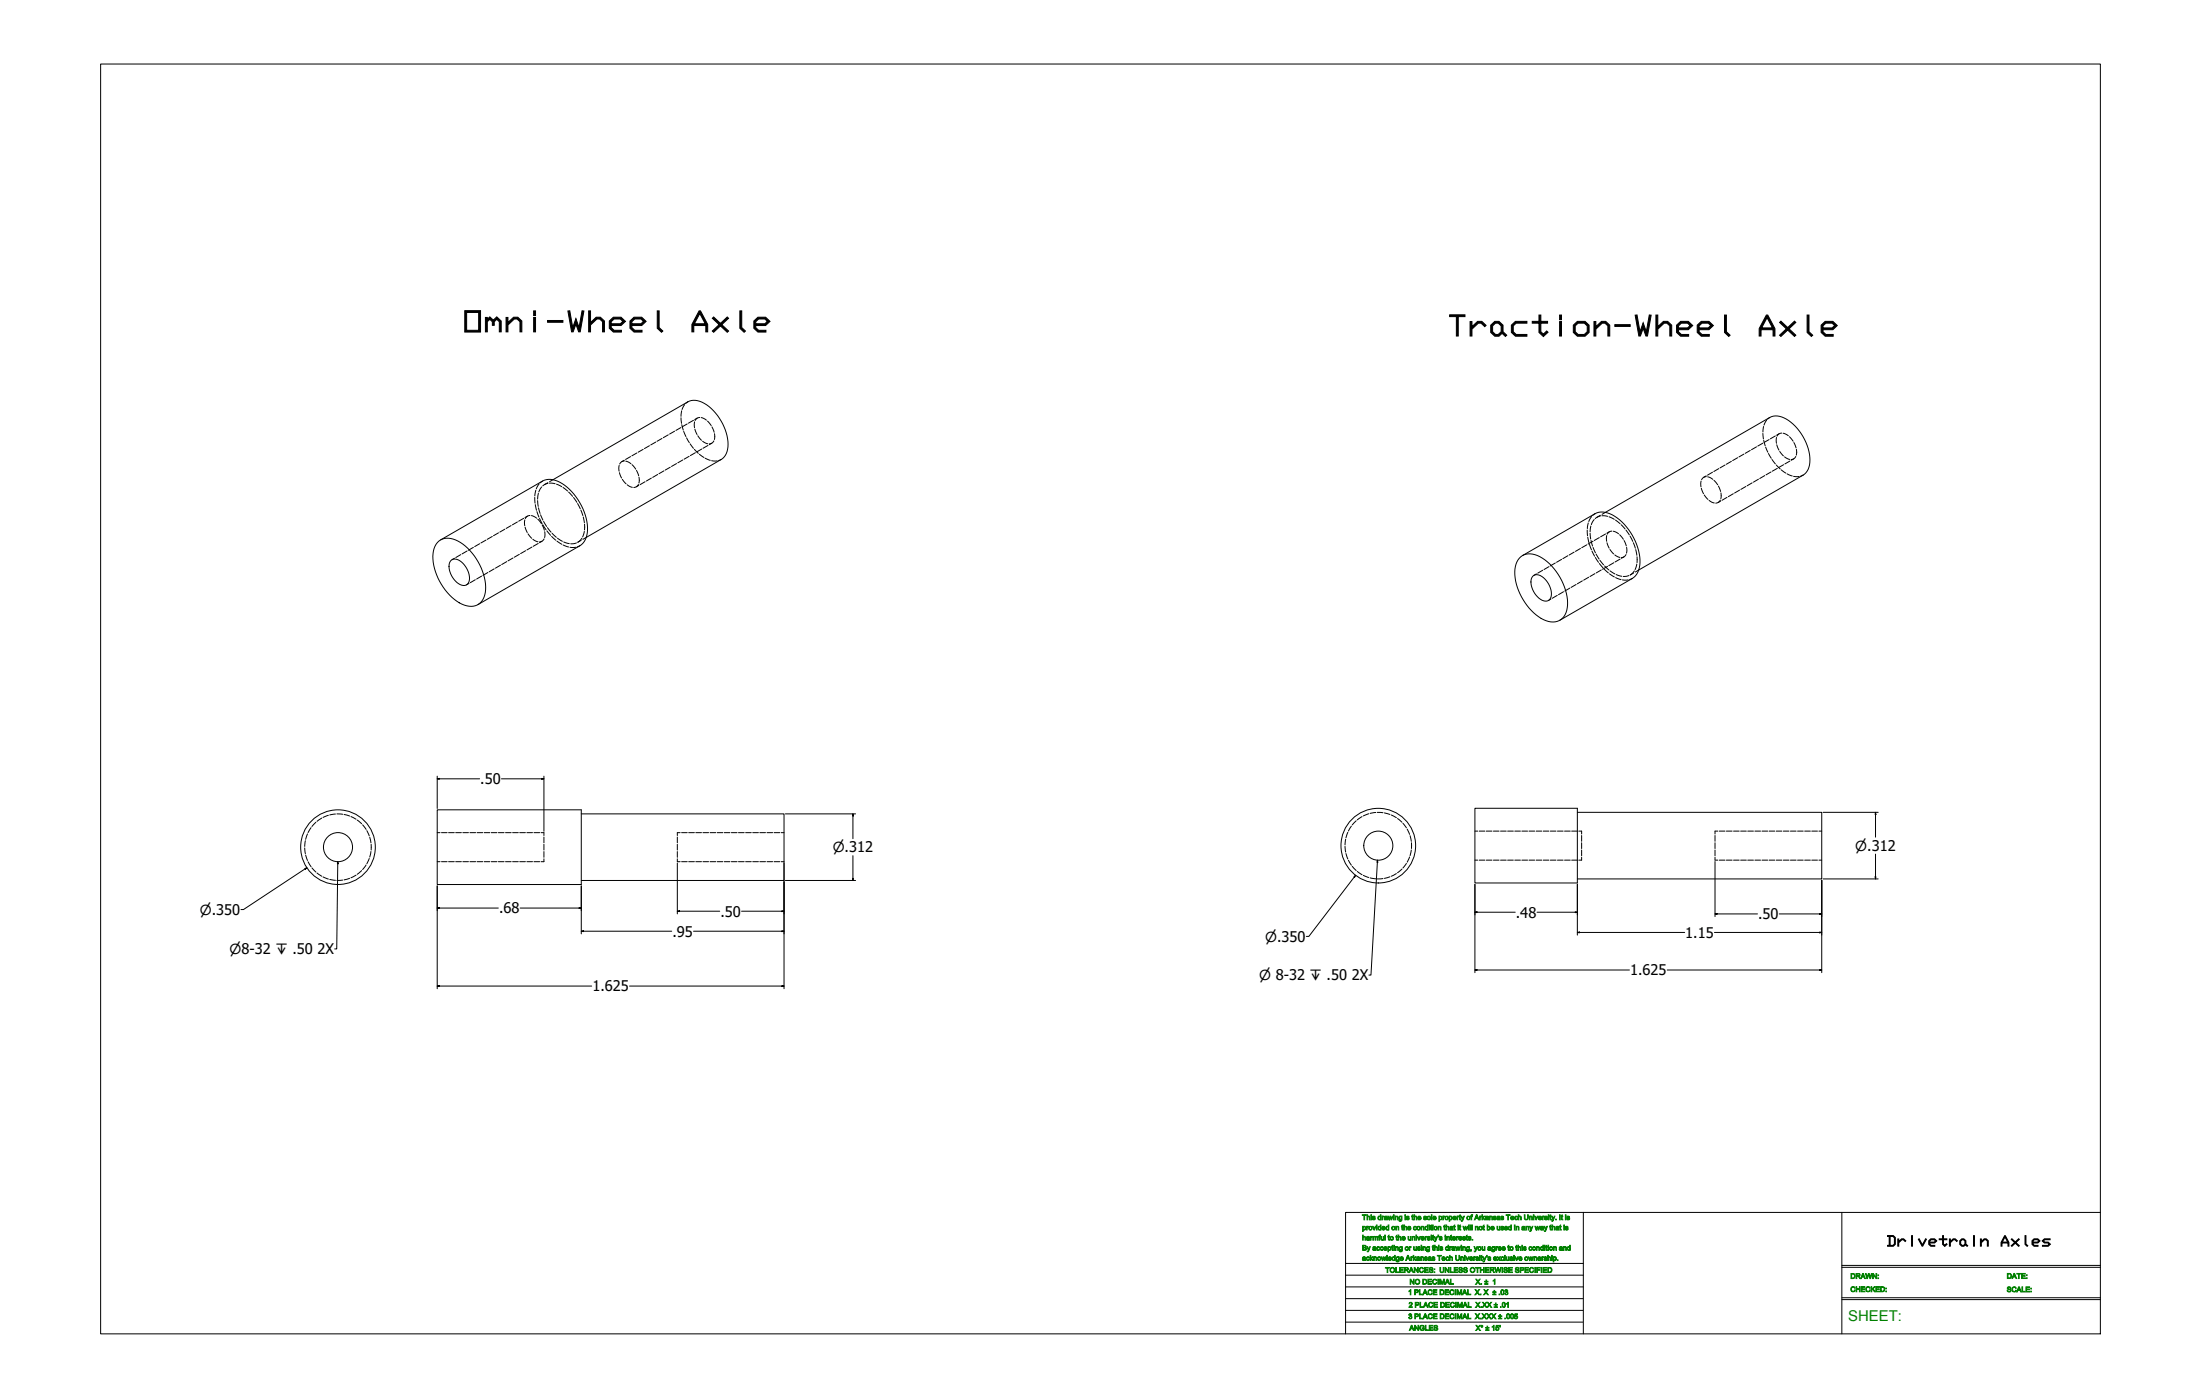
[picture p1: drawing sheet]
<svg xmlns="http://www.w3.org/2000/svg" width="2619mm" height="1664mm" viewBox="0 0 2619 1664" stroke-linecap="round" stroke-linejoin="round" font-family="sans-serif">
<!-- layer: Hidden (ANSI) -->
<g fill="none" stroke="#000" stroke-width="1.19">
<path d="M819 478l-3 2M810 497l1 7M811 489l-1 6M815 481l-3 6M830 498l-3 1M833 497l-4 1-2 2M835 497l6 3M2106 497l-2 2M795 517l-6 4M803 513l-6 4M810 509l-6 3M811 505l2 7"/>
<path d="M814 513l2 7M818 505l-6 3M825 500l-6 4M827 502v7M827 511l3 6M830 519l5 5M842 501l4 5M847 508l3 6M850 516v7M2098 516l1 6M2099 508l-1 6M2102 500l-3 6"/>
<path d="M2113 519l-6 3M2117 516l-3 2M2120 515l-3 1-2 3M2122 516l6 3M2130 520l4 5M758 539l-6 3M765 535l-6 3M773 530l-6 4M780 526l-6 4M788 522l-6 3M817 521l3 6M821 528l4 6"/>
<path d="M826 535l5 4M828 539l-6 3M835 534l-6 4M836 525l6 3M843 530l-6 4M847 527l-3 2M850 525l-3 2-3 1M2083 536l-6 3M2090 532l-6 3M2098 527l-6 4M2099 524l2 6M2101 532l3 6"/>
<path d="M2105 540l3 5M2105 523l-6 4M2114 521v7M2114 529l3 7M2118 537l4 6M2135 527l2 6M2138 535v7M737 554v7M743 549l-3 1-3 2M743 548l-3 1M745 549l6 3M750 543l-6 4"/>
<path d="M752 553l5 5M757 560l3 6M798 556l-6 3M805 552l-6 3M813 547l-6 4M820 543l-6 3M832 541l6 3M839 545l6 3M847 548h7M858 547l-3 1M2046 558l-6 3M2053 553l-6 4"/>
<path d="M2061 549l-7 4M2068 545l-6 3M2075 540l-6 4M2109 547l4 5M2114 553l5 5M2115 557l-6 4M2120 559l5 4M2123 553l-6 3M2124 544l6 3M2130 549l-6 3M2135 546l-3 2M2137 543l-2 3-3 1"/>
<path d="M642 576l-4 6M645 580l-4 5M646 573l-3 2M652 574l-4 3M652 575l-6 3M654 575l7 1M658 571l-4 2M662 576l7 3M737 562l3 7M741 570l4 6M746 577l7 3M760 577l-2 2-4 1"/>
<path d="M760 578l-3 1M760 568v7M768 573l-6 4M775 569l-6 3M783 565l-6 3M790 560l-6 4M2024 573v6M2031 567l-4 1-2 3M2031 566l-3 2M2032 567l6 3M2038 562l-6 3M2040 572l4 5"/>
<path d="M2045 578l3 7M2078 579l-6 3M2085 575l-6 3M2093 570l-6 4M2100 566l-6 3M2108 562l-6 3M2127 564l6 2M2134 567h7M2146 565l-3 2M636 592l1 7M638 583l-2 7M640 596l1 7"/>
<path d="M641 587l-1 7M670 580l6 4M677 586l4 5M682 592l4 6M687 599l4 6M2025 581l2 7M2028 589l5 5M2034 596l6 3M2047 595l-2 3-3 1M2048 596l-3 2M2048 587v6M2055 592l-6 3"/>
<path d="M2063 588l-6 3M2070 583l-6 4M623 617l-6 3M625 619v7M628 614l-3 2M631 613l-4 1-2 3M632 614l7 3M637 601l1 6M639 609l2 6M640 618l4 5M641 604l2 7M642 617l3 6"/>
<path d="M643 613l3 6M691 607l3 7M694 615l1 7M1894 615l-3 6M1897 618l-3 6M1898 611l-3 2M1905 613l-4 3M1905 614l-7 3M1906 614h7M1911 610l-4 2M1915 615l6 3M1923 619l5 4"/>
<path d="M586 638l-6 4M593 634l-6 4M601 630l-6 3M608 625l-6 4M616 621l-6 4M625 627l3 7M628 635l5 6M645 625l3 6M646 625l4 5M647 621l4 5M648 633v7M651 632l4 5"/>
<path d="M652 628l4 5M656 638l6 5M657 635l5 4M695 632l-2 7M696 624v7M698 640l-4 2M1889 631v7M1890 639l1 7M1890 622l-1 7M1892 635l1 6M1893 626l-1 7M1903 640l-6 3"/>
<path d="M1911 635l-6 4M1912 637v7M1915 633l-3 2M1918 632l-3 1-2 3M1920 632l6 3M1927 636l5 6M1929 624l5 6M1935 631l4 6M1940 638l3 6M556 656l-6 3M563 651l-6 4M571 647l-6 3"/>
<path d="M578 643l-6 3M618 660l-6 3M626 655l-6 4M633 651l-6 3M634 642l6 3M641 647l-7 3M645 644l-3 2M648 641l-3 3-3 1M663 644l6 4M663 640l6 4M670 649l7 2M671 645l6 2"/>
<path d="M678 651h7M686 646l-7 1M690 650l-3 1M693 641l-5 4 4-2M1873 657l-6 4M1881 653l-6 3M1888 648l-6 4M1892 648l2 6M1893 643l2 7M1895 656l3 6M1896 644l-6 4M1896 652l3 6"/>
<path d="M1899 659l4 6M1912 646l3 6M1916 654l4 5M1933 643l2 7M1935 660l-2 3-3 1M1936 651v7M1944 646l2 6M1947 654l1 7M541 664l-3 2M548 660l-6 4M588 677l-6 3M596 673l-6 3"/>
<path d="M603 668l-6 4M611 664l-6 3M1836 679l-6 3M1843 674l-6 4M1851 670l-6 3M1858 666l-6 3M1866 661l-6 4M1899 663l3 6M1903 671l5 5M1904 667l4 5M1906 678l-6 4M1909 677l5 5"/>
<path d="M1910 673l5 5M1913 674l-6 3M1916 679l6 4M1921 670l-6 3M1922 660l6 3M1928 665l-6 4M1933 663l-3 1M1945 679l-5 5 4-2M1948 671l-2 7M1948 663v7M1950 678l-4 3M558 694l-3 2"/>
<path d="M566 690l-6 3M573 686l-6 3M581 681l-6 4M1828 683l-3 2M1868 700l-6 3M1876 696l-6 3M1883 691l-6 4M1891 687l-6 3M1898 683l-6 3M1915 683l6 4M1923 687l6 3M1923 684l7 2"/>
<path d="M1931 690h7M1939 685l-7 1M1943 688l-4 2M1846 713l-3 2M1853 709l-6 3M1861 704l-6 4M376 979l-5 5M383 974l-6 3M391 970l-7 3M399 969l-7 1M401 969h7M409 969l7 2"/>
<path d="M418 972l6 3M425 976l5 4M1614 977l-5 5M1621 972l-6 4M1629 968l-7 3M1637 967l-6 1M1639 967h7M1648 967l6 2M1656 970l6 3M1663 974l5 5M1670 980l4 5M366 992l-2 7"/>
<path d="M370 985l-3 6M432 982l4 5M437 989l2 6M440 996l1 7M520 991h4M525 991h7M534 991h7M542 991h7M551 991h7M559 991h7M568 991h6M576 991h7"/>
<path d="M585 991h6M593 991h7M602 991h6M610 991h7M618 991h7M627 991h7M635 991h7M644 991h3v3M647 996v7M806 996v7M809 991h-3v3M811 991h7"/>
<path d="M820 991h6M828 991h7M837 991h6M845 991h7M853 991h7M862 991h7M870 991h7M879 991h7M887 991h7M896 991h7M904 991h7M913 991h6"/>
<path d="M921 991h7M930 991h3M1601 999v7M1604 991l-2 6M1608 983l-3 6M1675 987l3 6M1678 995l2 6M1755 989h4M1760 989h7M1769 989h7M1777 989h7M1786 989h7"/>
<path d="M1794 989h7M1803 989h6M1811 989h7M1820 989h6M1828 989h7M1837 989h6M1845 989h7M1854 989h6M1862 989h7M1870 989h7M1879 989h3v4M1882 994v7"/>
<path d="M2041 994v7M2044 989h-3v4M2046 989h7M2055 989h6M2063 989h7M2071 989h7M2080 989h7M2088 989h7M2097 989h7M2105 989h7M2114 989h7M2122 989h7"/>
<path d="M2131 989h7M2139 989h7M2148 989h6M2156 989h7M2165 989h3M363 1009v7M363 1001v6M364 1018l2 6M441 1013l-1 7M442 1005v7M647 1005v7M647 1013v7"/>
<path d="M806 1005v7M806 1013v7M1601 1007v7M1602 1016l2 6M1678 1020l-3 6M1680 1011l-2 7M1680 1003v7M1882 1003v7M1882 1012v6M2041 1003v7M2041 1012v6M367 1026l3 5"/>
<path d="M371 1033l5 5M377 1039l6 4M430 1036l-5 4M436 1029l-4 6M439 1022l-2 6M520 1025h4M525 1025h7M534 1025h7M542 1025h7M551 1025h7M559 1025h7M568 1025h6"/>
<path d="M576 1025h7M585 1025h6M593 1025h7M602 1025h6M610 1025h7M618 1025h7M627 1025h7M635 1025h7M647 1022v3h-3M806 1022v3h3M811 1025h7M820 1025h6"/>
<path d="M828 1025h7M837 1025h6M845 1025h7M853 1025h7M862 1025h7M870 1025h7M879 1025h7M887 1025h7M896 1025h7M904 1025h7M913 1025h6M921 1025h7"/>
<path d="M930 1025h3M1605 1024l3 6M1609 1031l5 5M1615 1037l6 4M1662 1040l-6 3M1668 1034l-5 5M1674 1027l-4 6M1755 1024h4M1760 1024h7M1769 1024h7M1777 1024h7M1786 1024h7"/>
<path d="M1794 1024h7M1803 1024h6M1811 1024h7M1820 1024h6M1828 1024h7M1837 1024h6M1845 1024h7M1854 1024h6M1862 1024h7M1870 1024h7M1882 1020v4h-3M2041 1020v4h3"/>
<path d="M2046 1024h7M2055 1024h6M2063 1024h7M2071 1024h7M2080 1024h7M2088 1024h7M2097 1024h7M2105 1024h7M2114 1024h7M2122 1024h7M2131 1024h7M2139 1024h7"/>
<path d="M2148 1024h6M2156 1024h7M2165 1024h3M384 1044l7 2M392 1047l7 1M408 1047l-7 1M416 1045l-7 2M424 1041l-6 4M1622 1042l7 2M1631 1045l6 1M1646 1046h-7M1654 1043l-6 2"/>
</g>
<!-- layer: Visible (ANSI) -->
<g fill="none" stroke="#000" stroke-width="1.19">
<path d="M658 571l161-93a23 23 0 0 1 25 6 60 60 0 0 1 22 51l-3 7-5 5-160 93M1911 610l195-113a23 23 0 0 1 25 6 59 59 0 0 1 22 50l-2 8-5 4-196 113M522 644a22 22 0 0 1 26 2 68 68 0 0 1 30 59 18 18 0 0 1-28 14 66 66 0 0 1-34-63l3-8zM524 643l122-70a25 25 0 0 1 26 5 66 66 0 0 1 26 59l-3 8-5 5-121 70M536 667a9 9 0 0 1 13 2 23 23 0 0 1 9 24 8 8 0 0 1-12 2 24 24 0 0 1-10-26zM1810 663a22 22 0 0 1 26 1 67 67 0 0 1 29 59 18 18 0 0 1-28 14 66 66 0 0 1-34-63l3-8zM1812 661l86-50a25 25 0 0 1 27 5 66 66 0 0 1 26 60l-3 7-5 5-87 50M1824 686a9 9 0 0 1 13 1 24 24 0 0 1 8 25 8 8 0 0 1-14 0 24 24 0 0 1-8-25zM520 964h172v89h-172zM692 969h241v79h-241M1755 962h122v89h-122zM1877 967h291v79h-291"/>
<circle cx="402" cy="1008" r="44"/>
<circle cx="402" cy="1008" r="17"/>
<circle cx="1640" cy="1006" r="44"/>
<circle cx="1640" cy="1006" r="17"/>
</g>
<!-- layer: 0 -->
<g fill="none" stroke="#000" stroke-width="1.19">
<path d="M120 76h2380v1511h-2380zM1885 1443h-284v61h283M2192 1443v144M2500 1443h-616v144M1601 1504v83M1601 1518h283M2192 1508h308M2192 1506h308M1601 1531h283M1601 1559h283M1601 1545h283M2192 1547h308"/>
<path d="M2192 1544h308M1601 1573h283"/>
</g>
<!-- layer: Dimension (ANSI) -->
<g fill="none" stroke="#000" stroke-width="1.19">
<path d="M520 927l3-1v1zM520 924v38M520 927h51M597 927h50M645 926l2 1h-2zM647 924v65M935 969h83M1015 969l1 2h-1zM1015 969v29M2170 967h65M2232 967l1 2h-1zM2232 967v29"/>
<path d="M1015 1018v30M2232 1016v30M363 1034l2-1-2 1zM365 1033l-75 49h-3M806 1027v61M933 1027v150M2041 1025v66M520 1054v123M692 1054v57M935 1048h83M1015 1045h1l-1 3zM1611 1043l2-1-1 2z"/>
<path d="M1613 1042l-55 72h-3M1755 1052v106M1877 1052v61M2168 1048v110M2170 1046h65M2232 1043h1l-1 3zM520 1081l3-1v1zM520 1081h73M619 1081h73M689 1080l3 1h-3zM806 1084h3v1zM806 1084h51"/>
<path d="M883 1084h50M931 1084h2l-2 1zM1755 1086l3-1v1zM1755 1086h48M1829 1086h48M1875 1085l2 1h-2zM2041 1088l2-1v1zM2041 1088h51M2117 1088h51M2166 1087l2 1h-2zM692 1108h2v1zM692 1108h107"/>
<path d="M825 1108h108M931 1108h2l-2 1zM1877 1110l3-1v1zM1877 1110h128M2040 1110h128M2166 1109l2 1h-2zM1755 1154h3v1zM1755 1154h184M1984 1154h184M2166 1154h2l-2 1zM520 1173h3v1zM520 1173h184"/>
<path d="M749 1173h184M931 1173h2l-2 1z"/>
</g>
<g fill="#000">
<path d="M520 927l3-1v1zM645 926l2 1h-2zM1015 969l1 2h-1zM2232 967l1 2h-1zM363 1034l2-1-2 1zM1015 1045h1l-1 3zM1611 1043l2-1-1 2zM2232 1043h1l-1 3zM520 1081l3-1v1zM689 1080l3 1h-3zM806 1084h3v1zM931 1084h2l-2 1z"/>
<path d="M1755 1086l3-1v1zM1875 1085l2 1h-2zM2041 1088l2-1v1zM2166 1087l2 1h-2zM692 1108h2v1zM931 1108h2l-2 1zM1877 1110l3-1v1zM2166 1109l2 1h-2zM1755 1154h3v1zM2166 1154h2l-2 1zM520 1173h3v1zM931 1173h2l-2 1z"/>
</g>
<!-- layer: Symbol (ANSI) -->
<path d="M402 1025v3zM402 1025l-1 104h-3M1639 1024l1 2h-1zM1639 1024l-7 136h-3" fill="none" stroke="#000" stroke-width="1.19"/>
<path d="M402 1025v3zM1639 1024l1 2h-1z" fill="#000"/>
<g font-size="34.5">
<text x="550" y="395">Omni-Wheel Axle</text>
<text x="1722" y="400">Traction-Wheel Axle</text>
</g>
<text font-size="17.7" fill="#008000" x="2199" y="1572">SHEET:</text>
<g font-size="17.5">
<text x="572" y="933">.50</text>
<text x="594" y="1087">.68</text>
<text x="857" y="1091">.50</text>
<text x="1804" y="1092">.48</text>
<text x="2092" y="1094">.50</text>
<text x="800" y="1115">.95</text>
<text x="2006" y="1116">1.15</text>
<text x="378" y="1136">2X</text>
<text x="1940" y="1161">1.625</text>
<text x="1609" y="1167">2X</text>
<text x="705" y="1180">1.625</text>
</g>
<g font-size="17.2">
<text x="2245" y="1483">Drivetrain</text>
<text x="2380" y="1483">Axles</text>
</g>
<g font-size="16.6">
<text x="2208" y="1013">⌀.312</text>
<text x="991" y="1014">⌀.312</text>
<text x="238" y="1089">⌀.350</text>
<text x="1506" y="1120">⌀.350</text>
<text x="273" y="1136">⌀8-32 ↧ .50</text>
<text x="1498" y="1167">⌀ 8-32 ↧ .50</text>
</g>
<g font-size="8.4" fill="#008000">
<text x="1621" y="1452">This drawing is the sole property of Arkansas Tech University. It is</text>
<text x="1621" y="1464">provided on the condition that it will not be used in any way that is</text>
<text x="1621" y="1476">harmful to the university's interests.</text>
<text x="1621" y="1488">By accepting or using this drawing, you agree to this condition and</text>
<text x="1621" y="1500">acknowledge Arkansas Tech University's exclusive ownership.</text>
<text x="1649" y="1514">TOLERANCES: UNLESS OTHERWISE SPECIFIED</text>
<text x="2202" y="1522">DRAWN:</text>
<text x="2388" y="1522">DATE:</text>
<text x="1677" y="1528">NO DECIMAL</text>
<text x="1756" y="1528">X. ± 1</text>
<text x="1676" y="1541">1 PLACE DECIMAL X. X ± .03</text>
<text x="2202" y="1537">CHECKED:</text>
<text x="2388" y="1537">SCALE:</text>
<text x="1677" y="1556">2 PLACE DECIMAL X.XX ± .01</text>
<text x="1676" y="1569">3 PLACE DECIMAL X.XXX ± .005</text>
<text x="1677" y="1583">ANGLES</text>
<text x="1756" y="1583">X° ± 15'</text>
</g>
</svg>
